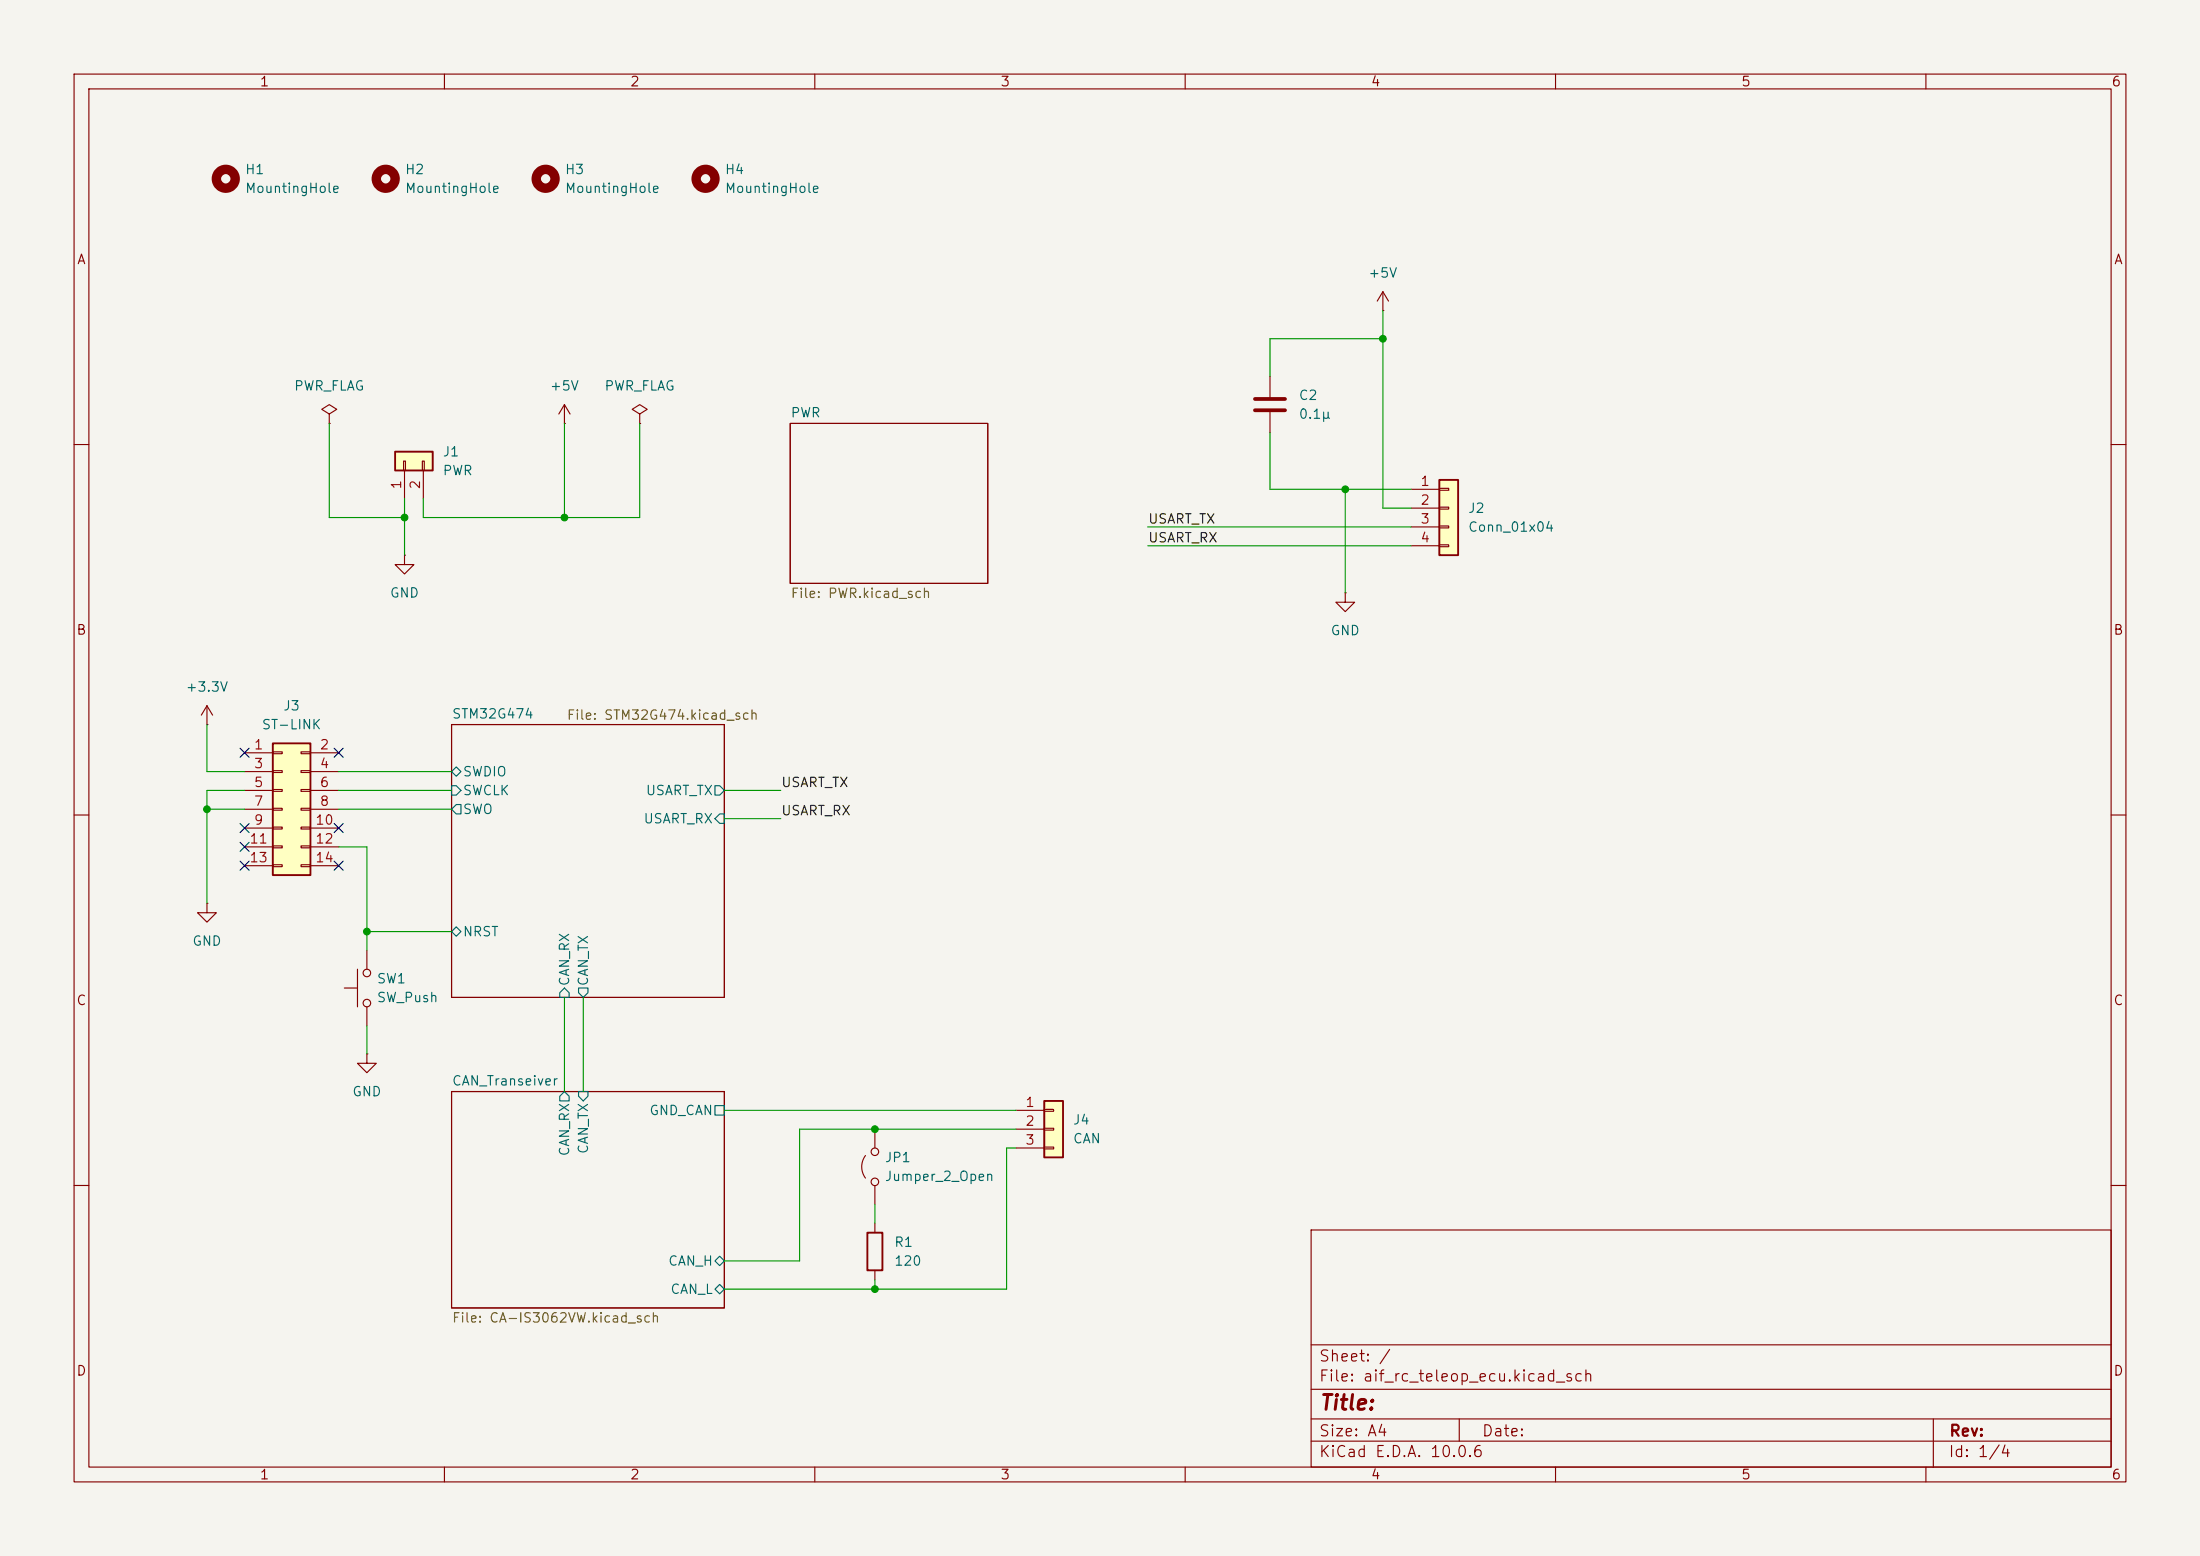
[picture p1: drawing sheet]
<svg xmlns="http://www.w3.org/2000/svg" width="297mm" height="210mm" viewBox="0 0 297 210" stroke-linecap="round" stroke-linejoin="round" font-family="sans-serif">
<path d="M0 0h297v210h-297z" fill="#f5f4ef" stroke="#f5f4ef" stroke-width=".14"/>
<g fill="none" stroke="#840000" stroke-width=".15">
<path d="M10 10h277v190h-277zM12 12h273v186h-273zM60 10v2M110 10v2M160 10v2M210 10v2M260 10v2M86.4 55.9l1-.7-1-.6-1.1 .6 1.1 .7v1.3M86.4 57.2h.1M106.7 57.2h26.6v21.5h-26.6zM171.4 50.8v2.8M171.4 55.6v2.8"/>
<path d="M10 60h2M285 60h2M61 97.8h36.8v36.8h-36.8zM10 110h2M285 110h2M61 147.3h36.8v29.2h-36.8zM10 160h2M177 166h108v32h-108zM285 160h2M60 198v2M110 198v2M160 198v2"/>
<path d="M177 194.5h108M177 191.5h108M177 187.5h108M177 181.5h108M197 191.5v3M210 198v2M260 198v2M261 191.5v6.5"/>
</g>
<g fill="none" stroke="#006464" stroke-width=".15">
<path d="M61 106h.6l.6 .7-.6 .6h-.6zM61 104.1l.6-.6 .6 .6-.6 .7zM61.6 108.6h.6v1.3h-.6l-.6-.7zM96.5 106h.7l.6 .7-.6 .6h-.7zM97.2 109.9h.6v1.2h-.6l-.7-.6zM61 125.7l.6-.6 .6 .6-.6 .7zM76.2 133.4l.6 .6v.6h-1.2v-.6zM78.1 133.4h1.3v.6l-.7 .6-.6-.6zM76.2 147.3l.6 .7v.6h-1.2v-.6zM78.1 147.3h1.3v.7l-.7 .6-.6-.6zM96.5 149.2h1.3v1.3h-1.3zM96.5 170.2l.7-.7 .6 .7-.6 .6z"/>
<path d="M96.5 174l.7-.6 .6 .6-.6 .6z"/>
</g>
<path d="M169.4 55.4h4.1M169.4 53.8h4.1" fill="none" stroke="#840000" stroke-width=".51"/>
<path d="M194.3 64.8h2.5v10.1h-2.5z" fill="#ffffc2"/>
<path d="M194.3 64.8h2.5v10.1h-2.5zM117.1 166.4h2v5.1h-2z" fill="none" stroke="#840000" stroke-width=".25"/>
<g fill="none" stroke="#840000" stroke-width=".15">
<path d="M190.5 66h3.8M190.5 68.6h3.8M190.5 71.1h3.8M190.5 73.7h3.8M194.3 65.9h1.3v.3h-1.3zM194.3 68.5h1.3v.2h-1.3zM194.3 71h1.3v.2h-1.3zM194.3 73.5h1.3v.3h-1.3zM27.9 97.8h.1M27.9 95.3l-.7 1.2M27.9 95.3l.8 1.2M27.9 95.3v2.5"/>
<path d="M181.6 80v1.3h1.3l-1.3 1.3-1.3-1.3h1.3M181.6 80h.1M118.1 165.1v1.3M118.1 171.5v1.2"/>
</g>
<path d="M36.8 100.3h5.1v17.8h-5.1z" fill="#ffffc2"/>
<path d="M36.8 100.3h5.1v17.8h-5.1z" fill="none" stroke="#840000" stroke-width=".25"/>
<g fill="none" stroke="#840000" stroke-width=".15">
<path d="M33 101.6h3.8M33 104.1h3.8M33 106.7h3.8M33 109.2h3.8M33 111.8h3.8M33 114.3h3.8M33 116.8h3.8M36.8 101.5h1.3v.2h-1.3zM36.8 104h1.3v.3h-1.3zM36.8 106.6h1.3v.2h-1.3zM36.8 109.1h1.3v.2h-1.3zM36.8 111.6h1.3v.3h-1.3z"/>
<path d="M36.8 114.2h1.3v.2h-1.3zM36.8 116.7h1.3v.3h-1.3zM40.6 101.5h1.3v.2h-1.3zM40.6 104h1.3v.3h-1.3zM40.6 106.6h1.3v.2h-1.3zM40.6 109.1h1.3v.2h-1.3zM40.6 111.6h1.3v.3h-1.3zM40.6 114.2h1.3v.2h-1.3zM40.6 116.7h1.3v.3h-1.3zM41.9 101.6h3.8M41.9 104.1h3.8M41.9 106.7h3.8"/>
<path d="M41.9 109.2h3.8M41.9 111.8h3.8M41.9 114.3h3.8M41.9 116.8h3.8M116.8 156a2.54 2.54 0 0 0 0 3M118.1 152.4v2.5M118.1 160v2.6"/>
<circle cx="118.1" cy="155.4" r=".51"/>
<circle cx="118.1" cy="159.5" r=".51"/>
</g>
<path d="M141 148.6h2.5v7.6h-2.5z" fill="#ffffc2"/>
<path d="M141 148.6h2.5v7.6h-2.5z" fill="none" stroke="#840000" stroke-width=".25"/>
<g fill="none" stroke="#840000" stroke-width=".15">
<path d="M186.7 39.4l-.8 1.2M186.7 39.4l.8 1.2M186.7 39.4v2.5M44.4 55.9l1.1-.7-1.1-.6-1 .6 1 .7v1.3M44.4 57.2h.1M76.2 57.2h.1M76.2 54.6l-.8 1.3M76.2 54.6l.8 1.3M76.2 54.6v2.6M186.7 41.9h.1M54.6 74.9v1.3h1.3l-1.3 1.3-1.3-1.3h1.3M54.6 74.9h.1"/>
<path d="M46.5 133.4h1.8M48.3 130.8v5.1M49.5 128.3v2.5M49.5 135.9v2.5M49.5 142.2v1.3h1.3l-1.3 1.3-1.2-1.3h1.2M49.5 142.2h.1M137.2 149.9h3.8M137.2 152.4h3.8M137.2 154.9h3.8M141 149.7h1.2v.3h-1.2zM141 152.3h1.2v.2h-1.2zM141 154.8h1.2v.3h-1.2z"/>
<circle cx="49.5" cy="131.3" r=".51"/>
<circle cx="49.5" cy="135.4" r=".51"/>
</g>
<g fill="none" stroke="#840000" stroke-width="1.3">
<circle cx="30.5" cy="24.1" r="1.27"/>
<circle cx="73.7" cy="24.1" r="1.27"/>
</g>
<path d="M53.3 61h5.1v2.5h-5.1z" fill="#ffffc2"/>
<path d="M53.3 61h5.1v2.5h-5.1z" fill="none" stroke="#840000" stroke-width=".25"/>
<path d="M54.5 62.2h.2v1.3h-.2zM54.6 63.5v3.8M57 62.2h.3v1.3h-.3zM57.1 63.5v3.8M27.9 121.9v1.3h1.3l-1.3 1.3-1.2-1.3h1.2M27.9 121.9h.1" fill="none" stroke="#840000" stroke-width=".15"/>
<g fill="none" stroke="#840000" stroke-width="1.3">
<circle cx="52.1" cy="24.1" r="1.27"/>
<circle cx="95.2" cy="24.1" r="1.27"/>
</g>
<g fill="none" stroke="#009600" stroke-width=".15">
<path d="M44.4 57.2v12.7h10.2M76.2 57.2v12.7M86.4 57.2v12.7h-29.3v-2.6M171.4 58.4v7.6h19.1M186.7 41.9v26.7h3.8M186.7 45.7h-15.3v5.1M54.6 67.3v7.6M154.9 71.1h35.6M154.9 73.7h35.6M181.6 66v14M27.9 97.8v6.3h5.1M27.9 109.2h5.1"/>
<path d="M33 106.7h-5.1v15.2M45.7 114.3h3.8v14M45.7 109.2h15.3M45.7 104.1h15.3M45.7 106.7h15.3M97.8 110.5h7.6M97.8 106.7h7.6M49.5 138.4v3.8M49.5 125.7h11.5M76.2 134.6v12.7M78.7 134.6v12.7M97.8 149.9h39.4"/>
<path d="M137.2 152.4h-29.3v17.8h-10.1M137.2 154.9h-1.3v19.1h-38.1M118.1 162.6v2.5M118.1 172.7v1.3"/>
</g>
<g fill="none" stroke="#000084" stroke-width=".15">
<path d="M32.4 101l1.2 1.2M32.4 113.7l1.2 1.2M32.4 111.2l1.2 1.2M32.4 116.2l1.2 1.2M33.6 113.7l-1.2 1.2M33.6 101l-1.2 1.2M33.6 111.2l-1.2 1.2M33.6 116.2l-1.2 1.2M45.1 101l1.2 1.2M45.1 111.2l1.2 1.2M45.1 116.2l1.2 1.2M46.3 101l-1.2 1.2"/>
<path d="M46.3 111.2l-1.2 1.2M46.3 116.2l-1.2 1.2"/>
</g>
<g fill="#009600" stroke="#009600" stroke-width=".14">
<circle cx="49.5" cy="125.7" r=".46"/>
<circle cx="27.9" cy="109.2" r=".46"/>
<circle cx="118.1" cy="152.4" r=".46"/>
<circle cx="181.6" cy="66" r=".46"/>
<circle cx="118.1" cy="174" r=".46"/>
<circle cx="186.7" cy="45.7" r=".46"/>
<circle cx="54.6" cy="69.9" r=".46"/>
<circle cx="76.2" cy="69.9" r=".46"/>
</g>
<text font-size="2" fill="#840000" x="178" y="190.8">Title:</text>
<g font-size="1.5" fill="#840000">
<text x="178" y="184.1">Sheet: /</text>
<text x="178" y="186.8">File: aif_rc_teleop_ecu.kicad_sch</text>
<text x="178" y="197">KiCad E.D.A. 10.0.6</text>
<text x="178" y="194.2">Size: A4</text>
<text x="200" y="194.2">Date:</text>
<text x="263" y="197">Id: 1/4</text>
<text x="263" y="194.2">Rev:</text>
</g>
<g font-size="1.3" fill="#840000">
<text x="35" y="12">1</text>
<text x="85" y="12">2</text>
<text x="135" y="12">3</text>
<text x="185" y="12">4</text>
<text x="235" y="12">5</text>
<text x="285" y="12">6</text>
<text x="10.3" y="36">A</text>
<text x="285.3" y="36">A</text>
<text x="10.2" y="86">B</text>
<text x="285.2" y="86">B</text>
<text x="10.2" y="136">C</text>
<text x="285.2" y="136">C</text>
<text x="10.2" y="186">D</text>
<text x="285.2" y="186">D</text>
<text x="35" y="200">1</text>
<text x="85" y="200">2</text>
<text x="135" y="200">3</text>
<text x="185" y="200">4</text>
<text x="235" y="200">5</text>
<text x="285" y="200">6</text>
</g>
<g font-size="1.3" fill="#006464">
<text x="33" y="23.8">H1</text>
<text x="54.6" y="23.8">H2</text>
<text x="76.2" y="23.8">H3</text>
<text x="97.8" y="23.8">H4</text>
<text x="33" y="26.4">MountingHole</text>
<text x="54.6" y="26.4">MountingHole</text>
<text x="76.2" y="26.4">MountingHole</text>
<text x="97.8" y="26.4">MountingHole</text>
<text x="184.6" y="37.8">+5V</text>
<text x="39.6" y="53">PWR_FLAG</text>
<text x="74.1" y="53">+5V</text>
<text x="81.5" y="53">PWR_FLAG</text>
<text x="106.7" y="56.7">PWR</text>
<text x="175.2" y="54.3">C2</text>
<text x="175.2" y="56.8">0.1μ</text>
<text x="59.7" y="61.9">J1</text>
<text x="59.7" y="64.5">PWR</text>
<text x="198.1" y="69.5">J2</text>
<text x="198.1" y="72.1">Conn_01x04</text>
<text x="52.5" y="81">GND</text>
<text x="179.5" y="86.1">GND</text>
<text x="25" y="93.7">+3.3V</text>
<text x="35.3" y="98.8">ST-LINK</text>
<text x="38.2" y="96.2">J3</text>
<text x="60.9" y="97.3">STM32G474</text>
<text x="62.4" y="107.6">SWCLK</text>
<text x="62.4" y="105.1">SWDIO</text>
<text x="87.1" y="107.6">USART_TX</text>
<text x="62.4" y="110.2">SWO</text>
<text x="86.8" y="111.5">USART_RX</text>
<text x="25.9" y="128">GND</text>
<text x="62.4" y="126.7">NRST</text>
<text x="50.8" y="133">SW1</text>
<text x="50.8" y="135.6">SW_Push</text>
<text x="77.2" y="133.2" transform="rotate(-90 77.2 133.2)">CAN_RX</text>
<text x="79.7" y="133.2" transform="rotate(-90 79.7 133.2)">CAN_TX</text>
<text x="47.5" y="148.3">GND</text>
<text x="60.9" y="146.8">CAN_Transeiver</text>
<text x="79.7" y="155.8" transform="rotate(-90 79.7 155.8)">CAN_TX</text>
<text x="87.6" y="150.8">GND_CAN</text>
<text x="144.8" y="152.1">J4</text>
<text x="144.8" y="154.6">CAN</text>
<text x="77.2" y="156.1" transform="rotate(-90 77.2 156.1)">CAN_RX</text>
<text x="119.4" y="157.2">JP1</text>
<text x="119.4" y="159.7">Jumper_2_Open</text>
<text x="90.1" y="171.1">CAN_H</text>
<text x="120.6" y="168.6">R1</text>
<text x="120.6" y="171.1">120</text>
<text x="90.4" y="175">CAN_L</text>
</g>
<g font-size="1.3" fill="#a90000">
<text x="191.7" y="65.9">1</text>
<text x="54.5" y="66.1" transform="rotate(-90 54.5 66.1)">1</text>
<text x="57" y="66.1" transform="rotate(-90 57 66.1)">2</text>
<text x="191.7" y="68.4">2</text>
<text x="191.7" y="71">3</text>
<text x="191.7" y="73.5">4</text>
<text x="34.2" y="101.5">1</text>
<text x="43.1" y="101.5">2</text>
<text x="34.2" y="104">3</text>
<text x="34.2" y="106.5">5</text>
<text x="43.1" y="104">4</text>
<text x="43.1" y="106.5">6</text>
<text x="34.2" y="109.1">7</text>
<text x="34.2" y="111.6">9</text>
<text x="42.5" y="111.6">10</text>
<text x="43.1" y="109.1">8</text>
<text x="33.6" y="114.2">11</text>
<text x="33.6" y="116.7">13</text>
<text x="42.5" y="114.2">12</text>
<text x="42.5" y="116.7">14</text>
<text x="138.3" y="149.7">1</text>
<text x="138.3" y="152.3">2</text>
<text x="138.3" y="154.8">3</text>
</g>
<g font-size="1.3" fill="#0f0f0f">
<text x="154.9" y="71">USART_TX</text>
<text x="154.9" y="73.5">USART_RX</text>
<text x="105.4" y="106.6">USART_TX</text>
<text x="105.4" y="110.4">USART_RX</text>
</g>
<g font-size="1.3" fill="#725600">
<text x="106.7" y="81">File: PWR.kicad_sch</text>
<text x="76.4" y="97.5">File: STM32G474.kicad_sch</text>
<text x="60.9" y="178.8">File: CA-IS3062VW.kicad_sch</text>
</g>
</svg>
